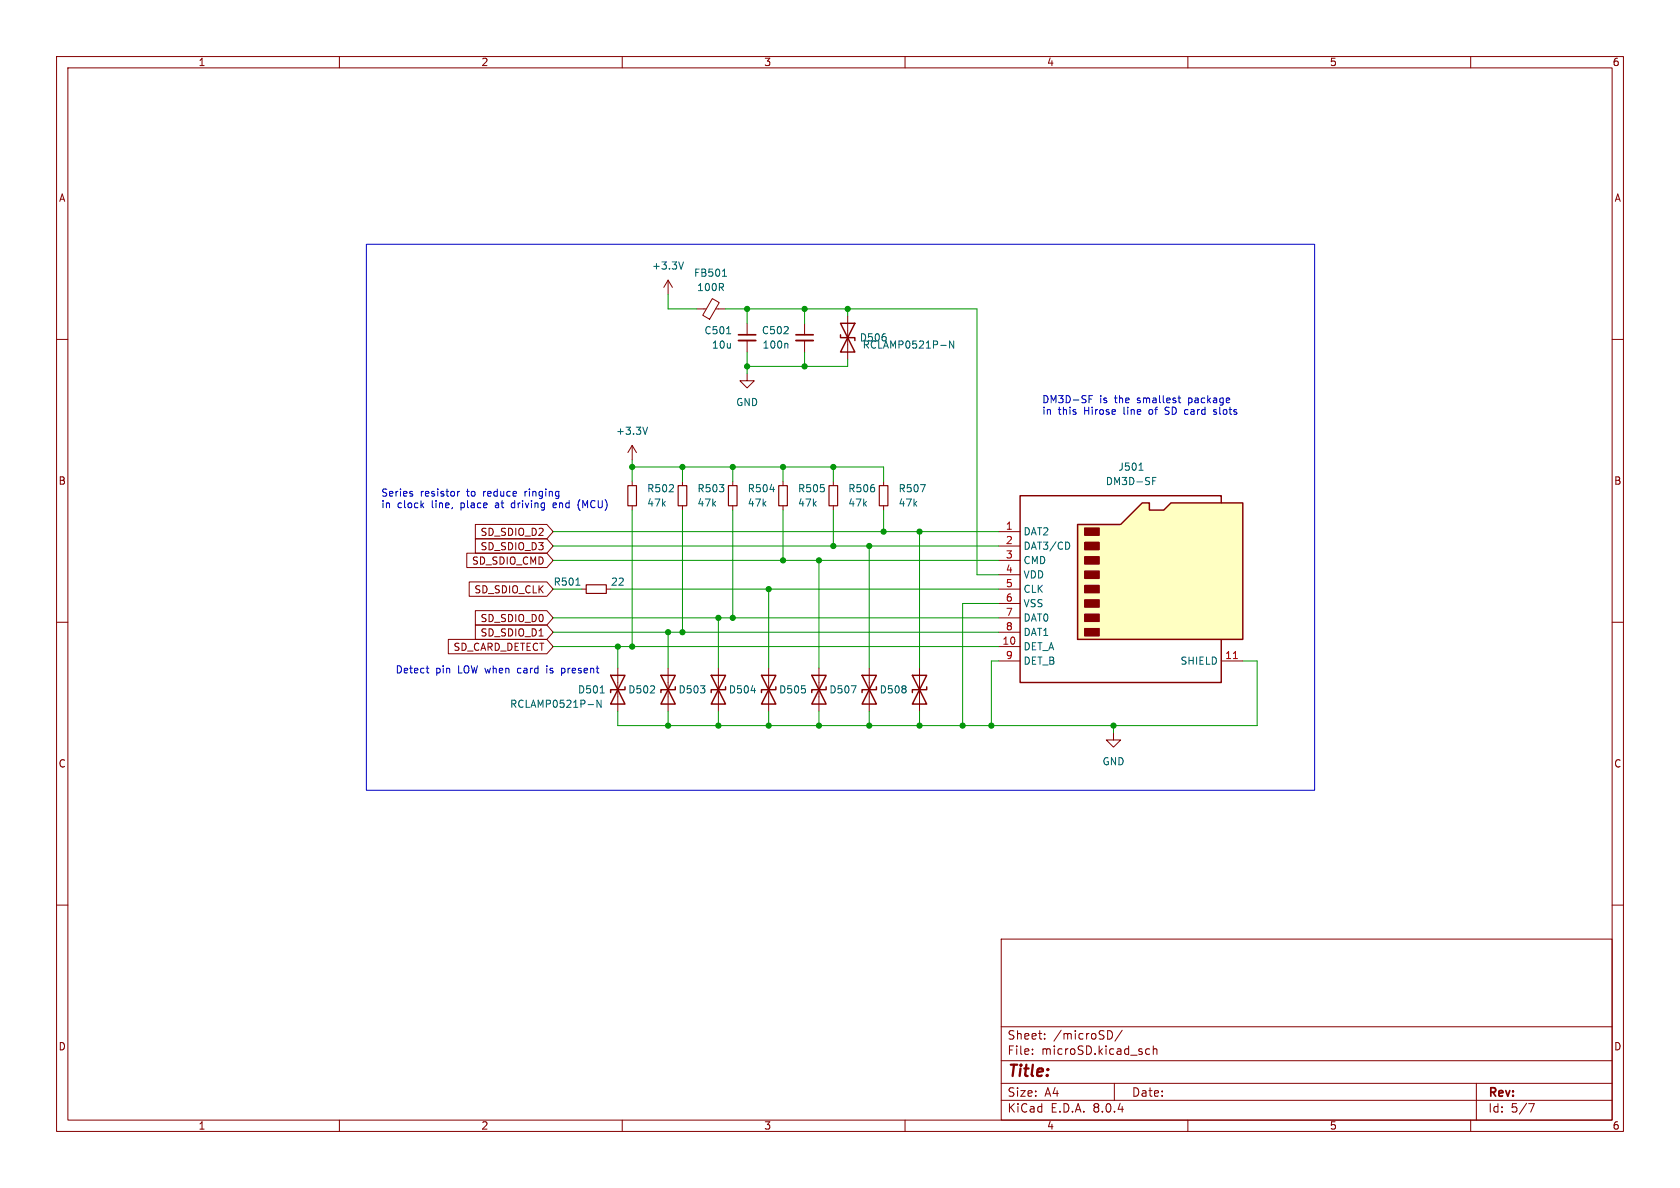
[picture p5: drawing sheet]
<svg xmlns="http://www.w3.org/2000/svg" width="297mm" height="210mm" viewBox="0 0 297 210" stroke-linecap="round" stroke-linejoin="round" font-family="sans-serif">
<g fill="none" stroke="#840000" stroke-width=".18">
<path d="M10 10h277v190h-277zM12 12h273v186h-273zM60 10v2M110 10v2M160 10v2M210 10v2M260 10v2M10 60h2M132.1 57.2v2M285 60h2M132.1 66v1.3h1.2l-1.2 1.3-1.3-1.3h1.3M132.1 60.2v2"/>
<path d="M138.4 85.1v.8M138.4 89.4v.8M147.3 85.1v.8M147.3 89.4v.8M156.2 85.1v.8M156.2 89.4v.8M10 110h2M285 110h2M10 160h2M285 160h2M177 166h108v32h-108zM60 198v2"/>
<path d="M110 198v2M160 198v2M177 194.5h108M177 191.5h108M177 187.5h108M177 181.5h108M182.5 186.3v.1M182.5 185.5v.1M184.7 183.6v.1M184.7 182.8v.1M195.8 182.2a.76 .76 0 0 1 .9 .7 .76 .76 0 0 1-.9 .8M197 191.5v3"/>
<path d="M198.4 182.1l-1.3 2M202.5 186.1l.3 .3 .4-.1M203.2 185.5l-.4-.1-.3 .3M203.9 185.5l.2-.1 .4 .1v.9M203.9 184.9v1.5M210 198v2M260 198v2M261 191.5v6.5M270.2 195.1h1l-.6 1.5"/>
</g>
<path d="M130.6 60.2h3" fill="none" stroke="#840000" stroke-width=".33"/>
<path d="M130.6 59.2h3" fill="none" stroke="#840000" stroke-width=".3"/>
<path d="M128.5 59h.7M162.7 85.7h.9l-.6 1.2" fill="none" stroke="#006464" stroke-width=".18"/>
<path d="M137.7 85.9h1.5v3.5h-1.5zM146.6 85.9h1.5v3.5h-1.5zM155.4 85.9h1.6v3.5h-1.6z" fill="none" stroke="#840000" stroke-width=".2"/>
<path d="M190.5 92.7h7.6l3.8-3.8h1.3v1.3h2.5l1.3-1.3h12.7v24.1h-29.2z" fill="#ffffc2"/>
<g fill="#840000" stroke="#840000" stroke-width=".25">
<path d="M191.8 111.1h2.5v1.3h-2.5z"/>
<path d="M191.8 108.6h2.5v1.3h-2.5z"/>
<path d="M191.8 106h2.5v1.3h-2.5z"/>
<path d="M191.8 103.5h2.5v1.3h-2.5z"/>
<path d="M191.8 101h2.5v1.2h-2.5z"/>
<path d="M191.8 98.4h2.5v1.3h-2.5z"/>
<path d="M191.8 95.9h2.5v1.3h-2.5z"/>
<path d="M191.8 93.3h2.5v1.3h-2.5z"/>
</g>
<g fill="none" stroke="#840000" stroke-width=".25">
<path d="M148.6 59.2v.5h2.5v.5M148.6 57.2l2.5 5h-2.5l2.5-5zM190.5 92.7h7.6l3.8-3.8h1.3v1.3h2.5l1.3-1.3h12.7v24.1h-29.2zM215.9 88.9v-1.3h-35.6v33.1h35.6v-7.7M107.9 119.4h2.6l-2.6 5.1h2.6zM116.8 119.4h2.6l-2.6 5.1h2.6zM125.7 119.4h2.6l-2.6 5.1h2.6zM134.6 119.4h2.6l-2.6 5.1h2.6zM143.5 119.4h2.5l-2.5 5.1h2.5zM152.4 119.4h2.5l-2.5 5.1h2.5zM161.3 119.4h2.5l-2.5 5.1h2.5zM110.5 121.4v.5h-2.6v.5"/>
<path d="M119.4 121.4v.5h-2.6v.5M128.3 121.4v.5h-2.6v.5M137.2 121.4v.5h-2.6v.5M146 121.4v.5h-2.5v.5M154.9 121.4v.5h-2.5v.5M163.8 121.4v.5h-2.5v.5"/>
</g>
<g fill="none" stroke="#840000" stroke-width=".18">
<path d="M118.1 49.5v2.6M118.1 49.5l-.8 1.3M118.1 49.5l.8 1.3M123.2 54.6h1.6M125.9 52.8l1.3 .7-1.7 2.9-1.3-.7zM126.5 54.6h1.8M142.2 57.2v2M149.9 55.9v7.6M111.8 78.7v2.6M111.8 78.7l-.8 1.3M111.8 78.7l.7 1.3M142.2 60.2v2"/>
<path d="M82.5 97.8h14.2l1.1 1.3-1.1 1.2h-14.2zM84 95.2h12.7l1.1 1.3-1.1 1.3h-12.7zM84 92.7h12.7l1.1 1.3-1.1 1.3h-12.7zM111.8 85.1v.8M111.8 89.4v.8M120.6 85.1v.8M120.6 89.4v.8M129.5 85.1v.8M129.5 89.4v.8M176.5 94h3.8M176.5 96.5h3.8M176.5 99.1h3.8"/>
<path d="M79.3 113h17.4l1.1 1.3-1.1 1.3h-17.4zM82.9 102.9h13.8l1.1 1.2-1.1 1.3h-13.8zM84 107.9h12.7l1.1 1.3-1.1 1.3h-12.7zM84 110.5h12.7l1.1 1.3-1.1 1.2h-12.7zM102.9 104.1h.7M107.2 104.1h.7M109.2 118.1v7.6M118.1 118.1v7.6M127 118.1v7.6M135.9 118.1v7.6M144.8 118.1v7.6M153.7 118.1v7.6"/>
<path d="M162.6 118.1v7.6M176.5 114.3h3.8M176.5 116.8h3.8M176.5 101.6h3.8M176.5 104.1h3.8M176.5 106.7h3.8M176.5 109.2h3.8M176.5 111.8h3.8M215.9 116.8h3.8M196.8 129.5v1.3h1.3l-1.3 1.3-1.2-1.3h1.2"/>
</g>
<path d="M218 116.4h.8" fill="none" stroke="#a90000" stroke-width=".18"/>
<g fill="none" stroke="#006464" stroke-width=".18">
<path d="M120.8 46.3l-.4 1.3M127.7 48.8h.7M128 47.8l.1-.2v1.2M114.5 75.5l-.4 1.3M139.1 60.7l.2 .2v.6M166.3 61.1h1M168.6 60.3v1.2l-.7-1.2v1.2M136.1 86.5h.8M188.9 95.9l.2 .5-.2 .6M201.4 83.1h.7M203.8 85h.4M203.8 84.4h.6"/>
<path d="M101.8 103.4h.7M104 124.6h.9M106.1 122.5h.7M106.3 123.8v1.2l-.8-1.2v1.2M132.8 122.1h.8M150.5 121.2h.8l-.5 1.3"/>
</g>
<path d="M111 85.9h1.5v3.5h-1.5zM119.9 85.9h1.5v3.5h-1.5zM128.8 85.9h1.5v3.5h-1.5zM103.6 103.4h3.6v1.5h-3.6z" fill="none" stroke="#840000" stroke-width=".2"/>
<path d="M140.7 60.2h3.1" fill="none" stroke="#840000" stroke-width=".33"/>
<path d="M140.7 59.2h3.1" fill="none" stroke="#840000" stroke-width=".3"/>
<g fill="none" stroke="#0000c2" stroke-width=".18">
<path d="M64.8 43.2h167.6v96.5h-167.6zM192.5 70.5h.5M192.5 69.9h.6M206 73.2h.1M206.2 72l-.2 .2 .2 .4M208.3 70.4h.4M208.4 69.9v1.1l.3 .2M215 72.5l-.3-.1-.2 .2 .6 .4M215.1 73.1l-.2 .1h-.4M72.8 87.3l.2 .2-.2 .2M72.8 86.9h.1M74.5 89.3l.4 .5"/>
<path d="M74.9 88.9l-.5 .5M80.9 86.9v.8M81.3 86.9l-.4 .2M90.5 89l-.1 .2 .1 .5M98.2 88.9h-.2l-.2 .2v.6l.4 .1M98.4 89.2l-.6 .1M102.5 88.3a1.46 1.46 0 0 0 0 1.9M75.3 118.1h.5M75.5 118.8l.3 .2M96.7 117.7v.1M96.7 118.1v.9M99.3 118.9l.3 .1"/>
<path d="M99.3 118.1v1.3M99.6 118.1l-.3 .1"/>
</g>
<g fill="none" stroke="#009600" stroke-width=".18">
<path d="M118.1 52.1v2.5h5.1M128.3 54.6h44.4v47h3.8M132.1 54.6v2.6M142.2 54.6v2.6M149.9 54.6v1.3M132.1 62.2v3.8M142.2 62.2v2.6M149.9 63.5v1.3h-17.8M97.8 96.5h78.7M97.8 94h78.7M97.8 99.1h78.7M111.8 81.3v3.8"/>
<path d="M111.8 90.2v24.1M111.8 82.6h44.4v2.5M120.6 82.6v2.5M120.6 90.2v21.6M129.5 82.6v2.5M129.5 90.2v19M138.4 82.6v2.5M138.4 90.2v8.9M144.8 99.1v19M147.3 82.6v2.5M147.3 90.2v6.3M153.7 96.5v21.6"/>
<path d="M156.2 90.2v3.8M162.6 94v24.1M97.8 109.2h78.7M97.8 111.8h78.7M97.8 104.1h5.1M97.8 114.3h78.7M107.9 104.1h68.6M109.2 114.3v3.8M118.1 111.8v6.3M127 109.2v8.9M135.9 104.1v14M176.5 106.7h-6.3v21.6"/>
<path d="M176.5 116.8h-1.2v11.5M219.7 116.8h2.5v11.5h-113v-2.6M118.1 125.7v2.6M127 125.7v2.6M135.9 125.7v2.6M144.8 125.7v2.6M153.7 125.7v2.6M162.6 125.7v2.6M196.8 128.3v1.2"/>
</g>
<g fill="#009600" stroke="#009600" stroke-width=".18">
<circle cx="170.2" cy="128.3" r=".46"/>
<circle cx="162.6" cy="128.3" r=".46"/>
<circle cx="144.8" cy="128.3" r=".46"/>
<circle cx="153.7" cy="128.3" r=".46"/>
<circle cx="156.2" cy="94" r=".46"/>
<circle cx="147.3" cy="82.6" r=".46"/>
<circle cx="138.4" cy="82.6" r=".46"/>
<circle cx="147.3" cy="96.5" r=".46"/>
<circle cx="162.6" cy="94" r=".46"/>
<circle cx="144.8" cy="99.1" r=".46"/>
<circle cx="153.7" cy="96.5" r=".46"/>
<circle cx="135.9" cy="104.1" r=".46"/>
<circle cx="138.4" cy="99.1" r=".46"/>
<circle cx="132.1" cy="54.6" r=".46"/>
<circle cx="129.5" cy="82.6" r=".46"/>
<circle cx="142.2" cy="64.8" r=".46"/>
<circle cx="120.6" cy="82.6" r=".46"/>
<circle cx="111.8" cy="82.6" r=".46"/>
<circle cx="132.1" cy="64.8" r=".46"/>
<circle cx="142.2" cy="54.6" r=".46"/>
<circle cx="149.9" cy="54.6" r=".46"/>
<circle cx="129.5" cy="109.2" r=".46"/>
<circle cx="118.1" cy="128.3" r=".46"/>
<circle cx="127" cy="128.3" r=".46"/>
<circle cx="135.9" cy="128.3" r=".46"/>
<circle cx="111.8" cy="114.3" r=".46"/>
<circle cx="109.2" cy="114.3" r=".46"/>
<circle cx="118.1" cy="111.8" r=".46"/>
<circle cx="175.3" cy="128.3" r=".46"/>
<circle cx="196.8" cy="128.3" r=".46"/>
<circle cx="120.6" cy="111.8" r=".46"/>
<circle cx="127" cy="109.2" r=".46"/>
</g>
<text font-size="2.8" fill="#840000" x="178" y="190.9">Title:</text>
<g font-size="2.1" fill="#840000">
<text x="178" y="184">Sheet:</text>
<text x="186.2" y="184">/microSD/</text>
<text x="178" y="186.7">File:</text>
<text x="184.1" y="186.7">microSD.kicad_sch</text>
<text x="178" y="196.9">KiCad</text>
<text x="178" y="194.1">Size:</text>
<text x="184.7" y="194.1">A4</text>
<text x="185.7" y="196.9">E.D.A.</text>
<text x="193.3" y="196.9">8.0.4</text>
<text x="200" y="194.1">Date:</text>
<text x="263" y="194.3">Rev:</text>
<text x="263" y="196.9">Id:</text>
<text x="267.1" y="196.9">5/7</text>
</g>
<g font-size="1.8" fill="#840000">
<text x="35" y="11.9">1</text>
<text x="85" y="11.9">2</text>
<text x="135" y="11.9">3</text>
<text x="185" y="11.9">4</text>
<text x="235" y="11.9">5</text>
<text x="285" y="11.9">6</text>
<text x="10.3" y="35.9">A</text>
<text x="285.3" y="35.9">A</text>
<text x="10.3" y="85.9">B</text>
<text x="285.3" y="85.9">B</text>
<text x="84.8" y="94.9">SD_SDIO_D2</text>
<text x="83.3" y="100">SD_SDIO_CMD</text>
<text x="84.8" y="97.5">SD_SDIO_D3</text>
<text x="83.8" y="105.1">SD_SDIO_CLK</text>
<text x="84.8" y="110.2">SD_SDIO_D0</text>
<text x="84.8" y="112.7">SD_SDIO_D1</text>
<text x="80.1" y="115.3">SD_CARD_DETECT</text>
<text x="10.3" y="135.9">C</text>
<text x="285.3" y="135.9">C</text>
<text x="10.3" y="185.9">D</text>
<text x="285.3" y="185.9">D</text>
<text x="35" y="199.9">1</text>
<text x="85" y="199.9">2</text>
<text x="135" y="199.9">3</text>
<text x="185" y="199.9">4</text>
<text x="235" y="199.9">5</text>
<text x="285" y="199.9">6</text>
</g>
<g font-size="1.8" fill="#006464">
<text x="115.2" y="47.9">+3.3V</text>
<text x="122.6" y="49.1">FB501</text>
<text x="123.1" y="51.7">100R</text>
<text x="124.4" y="59.3">C501</text>
<text x="134.6" y="59.3">C502</text>
<text x="125.8" y="61.8">10u</text>
<text x="134.7" y="61.8">100n</text>
<text x="151.9" y="60.6">D506</text>
<text x="152.4" y="61.8">RCLAMP0521P-N</text>
<text x="130" y="72">GND</text>
<text x="108.8" y="77.1">+3.3V</text>
<text x="197.6" y="83.4">J501</text>
<text x="114.3" y="87.2">R502</text>
<text x="114.3" y="89.8">47k</text>
<text x="123.2" y="87.2">R503</text>
<text x="123.2" y="89.8">47k</text>
<text x="132.1" y="87.2">R504</text>
<text x="132.1" y="89.8">47k</text>
<text x="141" y="87.2">R505</text>
<text x="141" y="89.8">47k</text>
<text x="149.9" y="87.2">R506</text>
<text x="149.9" y="89.8">47k</text>
<text x="158.8" y="87.2">R507</text>
<text x="158.8" y="89.8">47k</text>
<text x="195.4" y="86">DM3D-SF</text>
<text x="180.8" y="94.8">DAT2</text>
<text x="180.8" y="97.4">DAT3/CD</text>
<text x="180.8" y="99.9">CMD</text>
<text x="97.8" y="103.7">R501</text>
<text x="107.9" y="103.7">22</text>
<text x="180.8" y="102.5">VDD</text>
<text x="180.8" y="105">CLK</text>
<text x="180.8" y="107.5">VSS</text>
<text x="180.8" y="110.1">DAT0</text>
<text x="180.8" y="112.6">DAT1</text>
<text x="180.8" y="115.2">DET_A</text>
<text x="180.8" y="117.7">DET_B</text>
<text x="208.6" y="117.7">SHIELD</text>
<text x="90.1" y="125.3">RCLAMP0521P-N</text>
<text x="102.1" y="122.8">D501</text>
<text x="111" y="122.8">D502</text>
<text x="119.9" y="122.8">D503</text>
<text x="128.7" y="122.8">D504</text>
<text x="137.6" y="122.8">D505</text>
<text x="146.5" y="122.8">D507</text>
<text x="155.4" y="122.8">D508</text>
<text x="194.8" y="135.5">GND</text>
</g>
<g font-size="1.8" fill="#0000c2">
<text x="184.1" y="71.4">DM3D-SF</text>
<text x="194.4" y="71.4">is</text>
<text x="197.2" y="71.4">the</text>
<text x="201.3" y="71.4">smallest</text>
<text x="210.5" y="71.4">package</text>
<text x="184.1" y="73.4">in</text>
<text x="187.1" y="73.4">this</text>
<text x="191.8" y="73.4">Hirose</text>
<text x="198.9" y="73.4">line</text>
<text x="203.6" y="73.4">of</text>
<text x="206.6" y="73.4">SD card</text>
<text x="215.6" y="73.4">slots</text>
<text x="67.3" y="87.9">Series</text>
<text x="67.3" y="89.9">in</text>
<text x="70.2" y="89.9">clock</text>
<text x="74.3" y="87.9">resistor</text>
<text x="76.4" y="89.9">line,</text>
<text x="81.7" y="89.9">place</text>
<text x="82.7" y="87.9">to</text>
<text x="85.7" y="87.9">reduce</text>
<text x="88" y="89.9">at</text>
<text x="91.1" y="89.9">driving</text>
<text x="93.2" y="87.9">ringing</text>
<text x="98.6" y="89.9">end</text>
<text x="103.2" y="89.9">(MCU)</text>
<text x="69.8" y="119.1">Detect</text>
<text x="77" y="119.1">pin</text>
<text x="81.1" y="119.1">LOW when</text>
<text x="92" y="119.1">card</text>
<text x="97.3" y="119.1">is</text>
<text x="100.1" y="119.1">present</text>
</g>
<g font-size="1.8" fill="#a90000">
<text x="177.7" y="93.7">1</text>
<text x="177.7" y="96.3">2</text>
<text x="177.7" y="98.8">3</text>
<text x="177.7" y="101.3">4</text>
<text x="177.7" y="103.9">5</text>
<text x="177.7" y="106.4">6</text>
<text x="177.7" y="109">7</text>
<text x="177.7" y="111.5">8</text>
<text x="177.1" y="114">10</text>
<text x="177.7" y="116.6">9</text>
<text x="216.5" y="116.6">11</text>
</g>
</svg>
